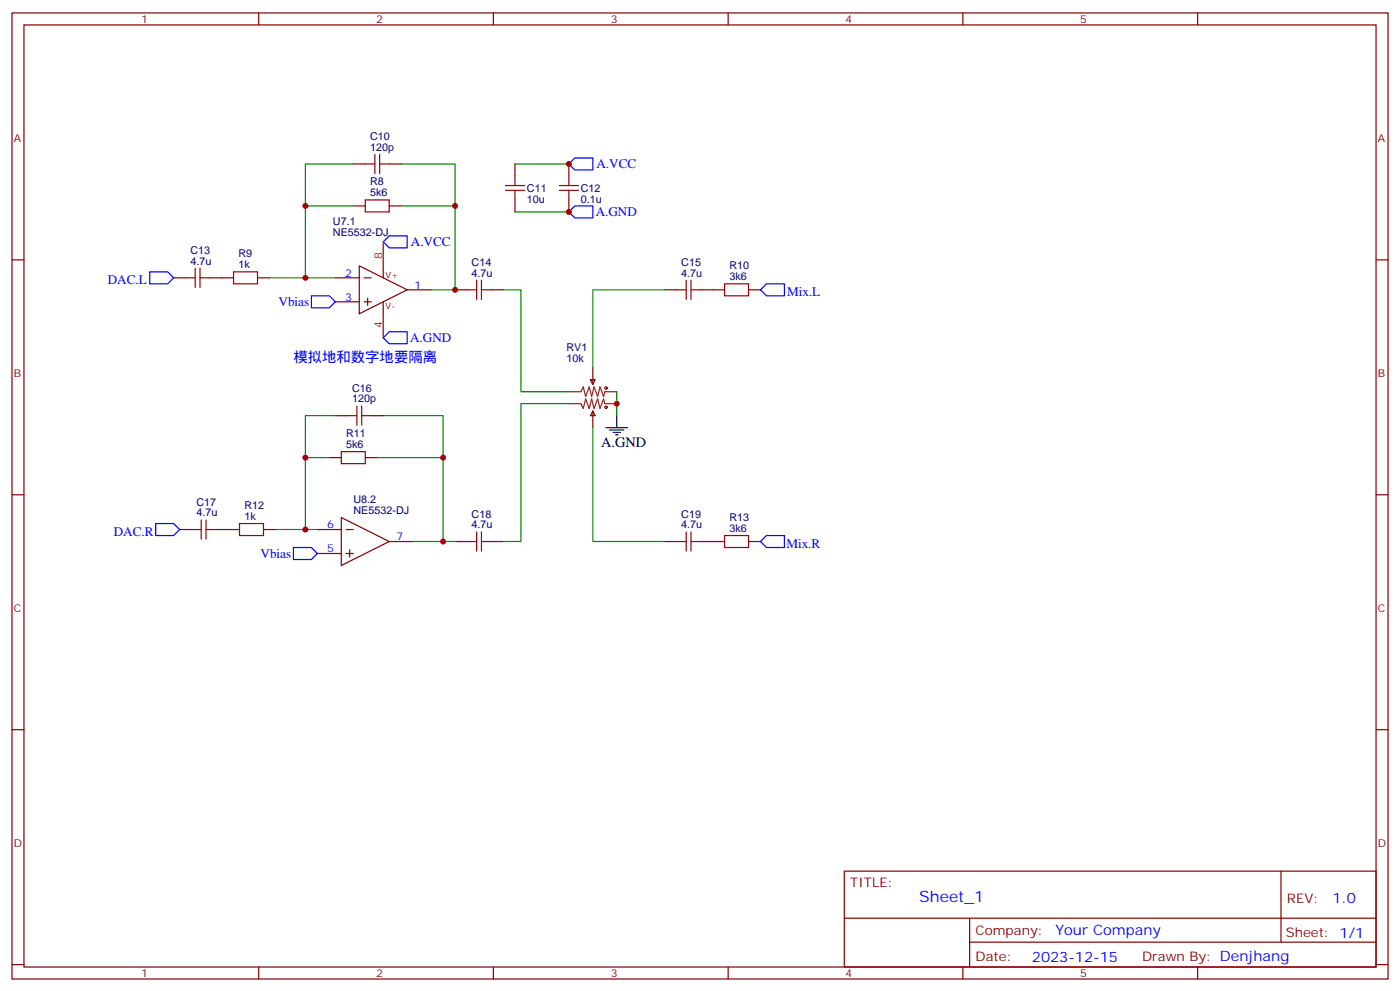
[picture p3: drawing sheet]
<svg xmlns="http://www.w3.org/2000/svg" width="412mm" height="292mm" viewBox="0 0 412 292" stroke-linecap="round" stroke-linejoin="round" font-family="sans-serif">
<g fill="none" stroke="#870000" stroke-width=".35">
<path d="M3.5 3.8h405.4v284.3h-405.4zM7.1 7.3h398.2v277.3h-398.2zM76.2 3.8v3.5M145.3 3.8v3.5M214.5 3.8v3.5M283.6 3.8v3.5M352.8 3.8v3.5M104.1 48.3h3.5M114.7 48.3h3.5M151.7 48.3v3.5M151.7 58.8v3.6M167.6 48.3v3.5"/>
<path d="M167.6 58.8v3.6M3.5 76.5h3.6M104.1 60.6h3.5M105.8 78.2l14.1 7.1-14.1 7.1zM112.9 78.2v3.6M114.7 60.6h3.5M405.3 76.5h3.6M51.2 81.8h3.5M61.7 81.8h7.1M75.8 81.8h3.6M98.8 81.8h7M98.8 88.8h7"/>
<path d="M107.2 81.8h2.2M107.2 88.8h2.2M108.3 87.8v2.1M112.9 88.8v3.6M119.9 85.3h7.1M134.1 85.3h3.5M144.6 85.3h3.6M195.8 85.3h3.5M206.4 85.3h7M220.5 85.3h3.5M173.9 111.8h1.4l-.7 1.4zM174.6 108.2v5"/>
<path d="M97 134.7h3.5M98.8 122.3h3.5M107.6 134.7h3.5M109.4 122.3h3.5M174.6 120.9l.7 1.4h-1.4zM174.6 120.9v5M3.5 145.6h3.6M52.9 155.9h3.5M63.5 155.9h7.1M77.6 155.9h3.5M93.5 155.9h7M100.5 152.3l14.2 7.1-14.2 7z"/>
<path d="M102 155.9h2.1M114.7 159.4h7M134.1 159.4h3.5M144.6 159.4h3.6M195.8 159.4h3.5M206.4 159.4h7M220.5 159.4h3.5M405.3 145.6h3.6M93.5 162.9h7M102 162.9h2.1M103 161.9v2.1M3.5 214.8h3.6"/>
<path d="M405.3 214.8h3.6M248.7 256.4h156.6v28.2h-156.6zM377.3 256.4v20.9M248.7 270.2h156.5M285.6 277.3h119.6M285.6 270.2v14.2M3.5 283.9h3.6M76.2 284.6v3.5M145.3 284.6v3.5M214.5 284.6v3.5M283.6 284.6v3.5M352.8 284.6v3.5"/>
<path d="M405.3 283.9h3.6"/>
</g>
<path d="M169.3 46.5h5.3v3.5h-5.3l-1.7-1.7zM114.7 69.4h5.2v3.6h-5.2l-1.8-1.8zM167.6 62.4l1.7-1.8h5.3v3.5h-5.3zM44.1 80h5.3l1.8 1.8-1.8 1.7h-5.3zM91.7 87.1h5.3l1.8 1.7-1.8 1.8h-5.3zM114.7 97.6h5.2v3.6h-5.2l-1.8-1.8zM224 85.3l1.8-1.8h5.3v3.6h-5.3zM45.9 154.1h5.3l1.7 1.8-1.7 1.7h-5.3zM225.8 157.6h5.3v3.5h-5.3l-1.8-1.7zM86.4 161.1h5.3l1.8 1.8-1.8 1.8h-5.3z" fill="none" stroke="#00f" stroke-width=".35"/>
<g fill="none" stroke="#008700" stroke-width=".35">
<path d="M104.1 48.3h-14.1v12.3M118.2 48.3h15.9v12.3M151.7 48.3h15.9M104.1 60.6h-14.1v21.2M118.2 60.6h15.9v24.7h-7.1M151.7 62.4h15.9M79.4 81.8h19.4M148.2 85.3h5.3v30h14.1M195.8 85.3h-21.2v22.9M167.6 118.8h-14.1v40.6h-5.3M181.7 115.3v7M97 134.7h-7v21.2"/>
<path d="M98.8 122.3h-8.8v12.4M111.1 134.7h19.4v24.7h-8.8M112.9 122.3h17.6v12.4M174.6 125.9v33.5h21.2M81.1 155.9h12.4M130.5 159.4h3.6"/>
</g>
<g fill="none" stroke="#a10000" stroke-width=".35">
<path d="M107.6 58.8h7.1v3.6h-7.1zM107.6 48.3h2.8M110.4 45.4v5.7M111.8 48.3h2.9M111.8 45.4v5.7M148.9 56h5.6M148.9 54.6h5.6M151.7 51.8v2.8M151.7 56v2.8M164.7 56h5.7M164.7 54.6h5.7M167.6 51.8v2.8"/>
<path d="M167.6 56v2.8M57.5 79v5.6M58.9 79v5.6M54.7 81.8h2.8M58.9 81.8h2.8M68.8 80h7v3.5h-7zM137.6 85.3h2.8M140.4 82.5v5.6M141.8 85.3h2.8M141.8 82.5v5.6M199.3 85.3h2.8M202.1 82.5v5.6"/>
<path d="M203.6 85.3h2.8M203.6 82.5v5.6M213.4 83.5h7.1v3.6h-7.1zM105.1 119.5v5.7M106.5 119.5v5.7M100.5 132.9h7.1v3.6h-7.1zM102.3 122.3h2.8M106.5 122.3h2.9M56.4 155.9h2.9M59.3 153v5.7M60.7 155.9h2.8M60.7 153v5.7"/>
<path d="M70.6 154.1h7v3.5h-7zM137.6 159.4h2.8M140.4 156.6v5.6M141.8 156.6v5.6M141.8 159.4h2.8M199.3 159.4h2.8M202.1 156.6v5.6M203.6 159.4h2.8M203.6 156.6v5.6M213.4 157.6h7.1v3.5h-7.1z"/>
<circle cx="178.5" cy="114.2" r=".35"/>
<circle cx="178.5" cy="119.9" r=".35"/>
</g>
<path d="M112.9 71.2v7M112.9 92.4v7" fill="none" stroke="#f00" stroke-width=".35"/>
<path d="M167.6 115.3h3.5l.7-1.4 .7 2.8 1.1-2.8 .7 2.8 .7-2.8 1 2.8 .7-2.8 1.1 2.8 .4-1.4h3.5M167.6 118.8h3.5l.7 1.4 .7-2.8 1.1 2.8 .7-2.8 .7 2.8 1-2.8 .7 2.8 1.1-2.8 .4 1.4h3.5" fill="none" stroke="#8c2424" stroke-width=".35"/>
<path d="M178.5 125.9h6.4M179.6 126.6h4.2M180.6 127.3h2.1M181.3 128h.7M181.7 122.3v3.6" fill="none" stroke="#000" stroke-width=".35"/>
<g fill="#c00">
<circle cx="130.5" cy="134.7" r=".88"/>
<circle cx="90" cy="134.7" r=".88"/>
<circle cx="90" cy="155.9" r=".88"/>
<circle cx="134.1" cy="60.6" r=".88"/>
<circle cx="90" cy="60.6" r=".88"/>
<circle cx="90" cy="81.8" r=".88"/>
<circle cx="134.1" cy="85.3" r=".88"/>
<circle cx="130.5" cy="159.4" r=".88"/>
<circle cx="181.7" cy="118.8" r=".88"/>
<circle cx="167.6" cy="62.4" r=".88"/>
<circle cx="167.6" cy="48.3" r=".88"/>
</g>
<text font-size="4.6" fill="#00f" x="270.8" y="265.4">Sheet_1</text>
<g font-size="4.2" fill="#00f">
<text x="86.4" y="106.5">模拟地和数字地要隔离</text>
<text x="392.5" y="265.7">1.0</text>
<text x="310.9" y="275.2">Your Company</text>
<text x="304" y="283">2023-12-15</text>
</g>
<text font-size="4.2" x="177.1" y="131.5">A.GND</text>
<g font-size="3.9" fill="#00f">
<text x="175.7" y="49.5">A.VCC</text>
<text x="175.5" y="63.6">A.GND</text>
<text x="121" y="72.4">A.VCC</text>
<text x="31.7" y="83.5">DAC.L</text>
<text x="231.8" y="87.1">Mix.L</text>
<text x="82" y="90.1">Vbias</text>
<text x="120.8" y="100.7">A.GND</text>
<text x="33.5" y="157.6">DAC.R</text>
<text x="231.6" y="161.1">Mix.R</text>
<text x="76.8" y="164.2">Vbias</text>
</g>
<g font-size="3.9" fill="#800">
<text x="250.5" y="261">TITLE:</text>
<text x="379.1" y="265.7">REV:</text>
<text x="287.4" y="275.2">Company:</text>
<text x="378.7" y="275.8">Sheet: 1/1</text>
<text x="287.4" y="282.9">Date:</text>
<text x="336.4" y="282.9">Drawn By: Denjhang</text>
</g>
<g font-size="3.2" fill="#800">
<text x="41.6" y="6.8">1</text>
<text x="110.8" y="6.8">2</text>
<text x="179.9" y="6.8">3</text>
<text x="249.1" y="6.8">4</text>
<text x="318.2" y="6.8">5</text>
<text x="4.1" y="41.9">A</text>
<text x="405.9" y="41.9">A</text>
<text x="4.1" y="111.1">B</text>
<text x="405.9" y="111.1">B</text>
<text x="4.1" y="180.2">C</text>
<text x="405.9" y="180.2">C</text>
<text x="4.1" y="249.3">D</text>
<text x="405.9" y="249.3">D</text>
<text x="41.6" y="287.6">1</text>
<text x="110.8" y="287.6">2</text>
<text x="179.9" y="287.6">3</text>
<text x="249.1" y="287.6">4</text>
<text x="318.2" y="287.6">5</text>
</g>
<g font-size="3.2" fill="#000080">
<text x="109" y="41.2">C10</text>
<text x="109" y="44.4">120p</text>
<text x="109" y="57.8">5k6</text>
<text x="109" y="54.6">R8</text>
<text x="155.2" y="59.6">10u</text>
<text x="155.2" y="56.5">C11</text>
<text x="171.1" y="59.6">0.1u</text>
<text x="171.1" y="56.4">C12</text>
<text x="98.1" y="69.4">NE5532-DJ</text>
<text x="98.1" y="66.2">U7.1</text>
<text x="56.1" y="77.9">4.7u</text>
<text x="56.1" y="74.8">C13</text>
<text x="70.2" y="75.8">R9</text>
<text x="70.2" y="79">1k</text>
<text x="138.9" y="81.4">4.7u</text>
<text x="138.9" y="78.4">C14</text>
<text x="200.7" y="81.4">4.7u</text>
<text x="200.7" y="78.4">C15</text>
<text x="214.9" y="82.5">3k6</text>
<text x="214.9" y="79.3">R10</text>
<text x="166.9" y="106.5">10k</text>
<text x="166.9" y="103.3">RV1</text>
<text x="103.7" y="118.5">120p</text>
<text x="103.7" y="115.3">C16</text>
<text x="102" y="131.9">5k6</text>
<text x="102" y="128.6">R11</text>
<text x="57.9" y="148.9">C17</text>
<text x="72" y="149.9">R12</text>
<text x="104.1" y="148">U8.2</text>
<text x="57.9" y="152">4.7u</text>
<text x="72" y="153">1k</text>
<text x="104.1" y="151.2">NE5532-DJ</text>
<text x="138.9" y="155.5">4.7u</text>
<text x="138.9" y="152.5">C18</text>
<text x="200.7" y="155.5">4.7u</text>
<text x="200.7" y="152.5">C19</text>
<text x="214.9" y="153.4">R13</text>
<text x="214.9" y="156.6">3k6</text>
</g>
<g font-size="3.2" fill="#f00">
<text x="112.5" y="76.1" transform="rotate(-90 112.5 76.1)">8</text>
<text x="112.5" y="96.5" transform="rotate(-90 112.5 96.5)">4</text>
</g>
<g font-size="3.2" fill="#00f">
<text x="101.7" y="81.4">2</text>
<text x="101.7" y="88.5">3</text>
<text x="122.1" y="84.9">1</text>
<text x="96.4" y="155.5">6</text>
<text x="116.8" y="159">7</text>
<text x="96.4" y="162.6">5</text>
</g>
<g font-size="2.5" fill="#800">
<text x="113.6" y="81.8">V+</text>
<text x="113.6" y="90.9">V-</text>
</g>
</svg>
